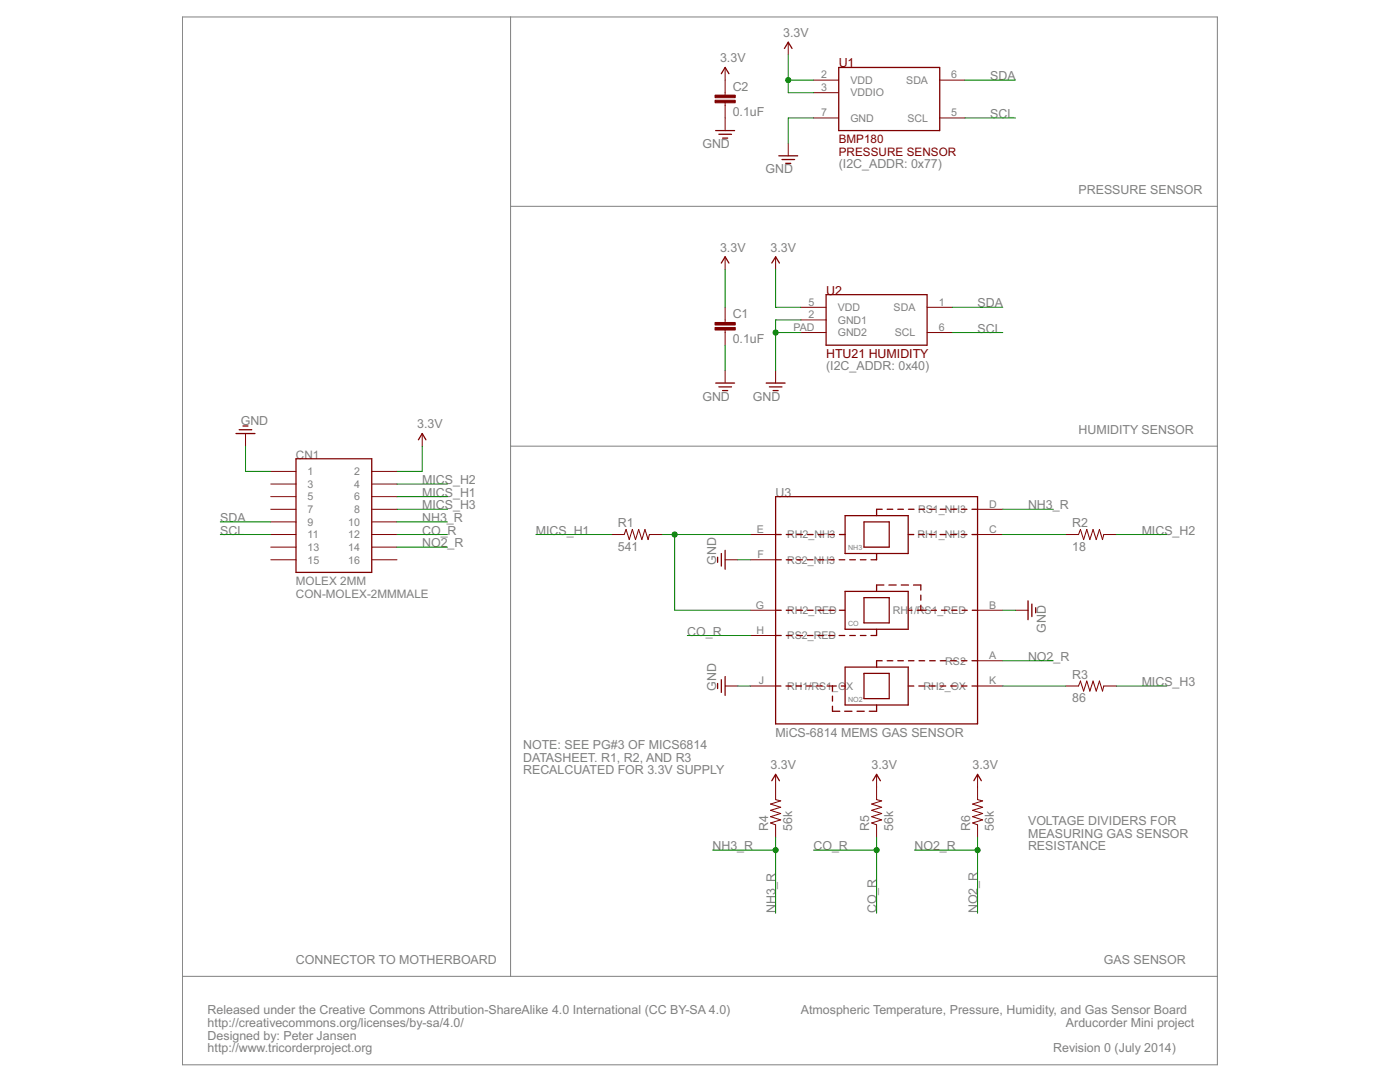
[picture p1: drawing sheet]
<?xml version="1.0" encoding="utf-8"?>
<!DOCTYPE eagle SYSTEM "eagle.dtd">
<eagle version="6.5.0">
<drawing>
<settings>
<setting alwaysvectorfont="no"/>
<setting verticaltext="up"/>
</settings>
<grid distance="0.1" unitdist="inch" unit="inch" style="lines" multiple="1" display="yes" altdistance="0.01" altunitdist="inch" altunit="inch"/>
<schematic xreflabel="%F%N/%S.%C%R" xrefpart="/%S.%C%R">
<libraries>
<library name="notes_mark5">
<symbols>
<symbol name="GND">
<wire x1="-1.905" y1="0" x2="1.905" y2="0" width="0.254" layer="94"/>
<wire x1="-1.27" y1="-0.762" x2="1.27" y2="-0.762" width="0.254" layer="94"/>
<wire x1="-0.508" y1="-1.524" x2="0.508" y2="-1.524" width="0.254" layer="94"/>
<text x="-4.572" y="-3.556" size="1.778" layer="96">&gt;VALUE</text>
<pin name="GND" x="0" y="2.54" visible="off" length="short" direction="sup" rot="R270"/>
</symbol>
<symbol name="3.3V">
<wire x1="0.762" y1="1.27" x2="0" y2="2.54" width="0.254" layer="94"/>
<wire x1="0" y1="2.54" x2="-0.762" y2="1.27" width="0.254" layer="94"/>
<text x="-1.016" y="3.556" size="1.778" layer="96">&gt;VALUE</text>
<pin name="3.3V" x="0" y="0" visible="off" length="short" direction="sup" rot="R90"/>
</symbol>
</symbols>
<devicesets>
<deviceset name="GND" prefix="GND">
<gates>
<gate name="1" symbol="GND" x="0" y="0"/>
</gates>
<devices>
<device name="">
<technologies>
<technology name=""/>
</technologies>
</device>
</devices>
</deviceset>
<deviceset name="3.3V" prefix="P+">
<gates>
<gate name="G$1" symbol="3.3V" x="0" y="0"/>
</gates>
<devices>
<device name="">
<technologies>
<technology name=""/>
</technologies>
</device>
</devices>
</deviceset>
</devicesets>
</library>
<library name="notes_mark5a">
<symbols>
<symbol name="GND">
<wire x1="-1.905" y1="0" x2="1.905" y2="0" width="0.254" layer="94"/>
<wire x1="-1.27" y1="-0.762" x2="1.27" y2="-0.762" width="0.254" layer="94"/>
<wire x1="-0.508" y1="-1.524" x2="0.508" y2="-1.524" width="0.254" layer="94"/>
<text x="-4.572" y="-3.556" size="1.778" layer="96">&gt;VALUE</text>
<pin name="GND" x="0" y="2.54" visible="off" length="short" direction="sup" rot="R270"/>
</symbol>
<symbol name="3.3V">
<wire x1="0.762" y1="1.27" x2="0" y2="2.54" width="0.254" layer="94"/>
<wire x1="0" y1="2.54" x2="-0.762" y2="1.27" width="0.254" layer="94"/>
<text x="-1.016" y="3.556" size="1.778" layer="96">&gt;VALUE</text>
<pin name="3.3V" x="0" y="0" visible="off" length="short" direction="sup" rot="R90"/>
</symbol>
<symbol name="RESISTOR">
<wire x1="-2.54" y1="0" x2="-2.159" y2="1.016" width="0.1524" layer="94"/>
<wire x1="-2.159" y1="1.016" x2="-1.524" y2="-1.016" width="0.1524" layer="94"/>
<wire x1="-1.524" y1="-1.016" x2="-0.889" y2="1.016" width="0.1524" layer="94"/>
<wire x1="-0.889" y1="1.016" x2="-0.254" y2="-1.016" width="0.1524" layer="94"/>
<wire x1="-0.254" y1="-1.016" x2="0.381" y2="1.016" width="0.1524" layer="94"/>
<wire x1="0.381" y1="1.016" x2="1.016" y2="-1.016" width="0.1524" layer="94"/>
<wire x1="1.016" y1="-1.016" x2="1.651" y2="1.016" width="0.1524" layer="94"/>
<wire x1="1.651" y1="1.016" x2="2.286" y2="-1.016" width="0.1524" layer="94"/>
<wire x1="2.286" y1="-1.016" x2="2.54" y2="0" width="0.1524" layer="94"/>
<text x="-3.81" y="1.4986" size="1.778" layer="95">&gt;NAME</text>
<text x="-3.81" y="-3.302" size="1.778" layer="96">&gt;VALUE</text>
<pin name="2" x="5.08" y="0" visible="off" length="short" direction="pas" swaplevel="1" rot="R180"/>
<pin name="1" x="-5.08" y="0" visible="off" length="short" direction="pas" swaplevel="1"/>
</symbol>
<symbol name="CAP">
<wire x1="0" y1="2.54" x2="0" y2="2.032" width="0.1524" layer="94"/>
<wire x1="0" y1="0" x2="0" y2="0.508" width="0.1524" layer="94"/>
<text x="1.524" y="2.921" size="1.778" layer="95">&gt;NAME</text>
<text x="1.524" y="-2.159" size="1.778" layer="96">&gt;VALUE</text>
<rectangle x1="-2.032" y1="0.508" x2="2.032" y2="1.016" layer="94"/>
<rectangle x1="-2.032" y1="1.524" x2="2.032" y2="2.032" layer="94"/>
<pin name="1" x="0" y="5.08" visible="off" length="short" direction="pas" swaplevel="1" rot="R270"/>
<pin name="2" x="0" y="-2.54" visible="off" length="short" direction="pas" swaplevel="1" rot="R90"/>
</symbol>
<symbol name="MICS-6814">
<pin name="RH2_NH3" x="-25.4" y="15.24" length="middle"/>
<pin name="RS2_NH3" x="-25.4" y="10.16" length="middle"/>
<pin name="RH2_RED" x="-25.4" y="0" length="middle"/>
<pin name="RS2_RED" x="-25.4" y="-5.08" length="middle"/>
<pin name="RH1/RS1_OX" x="-25.4" y="-15.24" length="middle"/>
<pin name="RS1_NH3" x="25.4" y="20.32" length="middle" rot="R180"/>
<pin name="RH1_NH3" x="25.4" y="15.24" length="middle" rot="R180"/>
<pin name="RH1/RS1_RED" x="25.4" y="0" length="middle" rot="R180"/>
<pin name="RS2" x="25.4" y="-10.16" length="middle" rot="R180"/>
<pin name="RH2_OX" x="25.4" y="-15.24" length="middle" rot="R180"/>
<wire x1="-2.54" y1="2.54" x2="-2.54" y2="-2.54" width="0.254" layer="94"/>
<wire x1="-2.54" y1="-2.54" x2="2.54" y2="-2.54" width="0.254" layer="94"/>
<wire x1="2.54" y1="-2.54" x2="2.54" y2="2.54" width="0.254" layer="94"/>
<wire x1="2.54" y1="2.54" x2="-2.54" y2="2.54" width="0.254" layer="94"/>
<wire x1="-6.35" y1="3.81" x2="-6.35" y2="-3.81" width="0.254" layer="94"/>
<wire x1="-6.35" y1="-3.81" x2="6.35" y2="-3.81" width="0.254" layer="94"/>
<wire x1="6.35" y1="-3.81" x2="6.35" y2="3.81" width="0.254" layer="94"/>
<wire x1="6.35" y1="3.81" x2="-6.35" y2="3.81" width="0.254" layer="94"/>
<wire x1="-2.54" y1="17.78" x2="-2.54" y2="12.7" width="0.254" layer="94"/>
<wire x1="-2.54" y1="12.7" x2="2.54" y2="12.7" width="0.254" layer="94"/>
<wire x1="2.54" y1="12.7" x2="2.54" y2="17.78" width="0.254" layer="94"/>
<wire x1="2.54" y1="17.78" x2="-2.54" y2="17.78" width="0.254" layer="94"/>
<wire x1="-6.35" y1="19.05" x2="-6.35" y2="11.43" width="0.254" layer="94"/>
<wire x1="-6.35" y1="11.43" x2="6.35" y2="11.43" width="0.254" layer="94"/>
<wire x1="6.35" y1="11.43" x2="6.35" y2="19.05" width="0.254" layer="94"/>
<wire x1="6.35" y1="19.05" x2="-6.35" y2="19.05" width="0.254" layer="94"/>
<wire x1="-2.54" y1="-12.7" x2="-2.54" y2="-17.78" width="0.254" layer="94"/>
<wire x1="-2.54" y1="-17.78" x2="2.54" y2="-17.78" width="0.254" layer="94"/>
<wire x1="2.54" y1="-17.78" x2="2.54" y2="-12.7" width="0.254" layer="94"/>
<wire x1="2.54" y1="-12.7" x2="-2.54" y2="-12.7" width="0.254" layer="94"/>
<wire x1="-6.35" y1="-11.43" x2="-6.35" y2="-19.05" width="0.254" layer="94"/>
<wire x1="-6.35" y1="-19.05" x2="6.35" y2="-19.05" width="0.254" layer="94"/>
<wire x1="6.35" y1="-19.05" x2="6.35" y2="-11.43" width="0.254" layer="94"/>
<wire x1="6.35" y1="-11.43" x2="-6.35" y2="-11.43" width="0.254" layer="94"/>
<wire x1="-20.32" y1="22.86" x2="-20.32" y2="-22.86" width="0.254" layer="94"/>
<wire x1="-20.32" y1="-22.86" x2="20.32" y2="-22.86" width="0.254" layer="94"/>
<wire x1="20.32" y1="-22.86" x2="20.32" y2="22.86" width="0.254" layer="94"/>
<wire x1="20.32" y1="22.86" x2="-20.32" y2="22.86" width="0.254" layer="94"/>
<wire x1="-20.32" y1="15.24" x2="-6.35" y2="15.24" width="0.254" layer="94" style="shortdash"/>
<wire x1="-20.32" y1="10.16" x2="0" y2="10.16" width="0.254" layer="94" style="shortdash"/>
<wire x1="0" y1="10.16" x2="0" y2="11.43" width="0.254" layer="94"/>
<wire x1="20.32" y1="15.24" x2="6.35" y2="15.24" width="0.254" layer="94" style="shortdash"/>
<wire x1="20.32" y1="20.32" x2="0" y2="20.32" width="0.254" layer="94" style="shortdash"/>
<wire x1="0" y1="20.32" x2="0" y2="19.05" width="0.254" layer="94"/>
<wire x1="-20.32" y1="0" x2="-6.35" y2="0" width="0.254" layer="94" style="shortdash"/>
<wire x1="-20.32" y1="-5.08" x2="0" y2="-5.08" width="0.254" layer="94" style="shortdash"/>
<wire x1="0" y1="-5.08" x2="0" y2="-3.81" width="0.254" layer="94"/>
<wire x1="20.32" y1="0" x2="8.89" y2="0" width="0.254" layer="94" style="shortdash"/>
<wire x1="8.89" y1="0" x2="6.35" y2="0" width="0.254" layer="94" style="shortdash"/>
<wire x1="0" y1="3.81" x2="0" y2="5.08" width="0.254" layer="94"/>
<wire x1="0" y1="5.08" x2="8.89" y2="5.08" width="0.254" layer="94" style="shortdash"/>
<wire x1="8.89" y1="5.08" x2="8.89" y2="0" width="0.254" layer="94" style="shortdash"/>
<wire x1="-20.32" y1="-15.24" x2="-8.89" y2="-15.24" width="0.254" layer="94" style="shortdash"/>
<wire x1="-8.89" y1="-15.24" x2="-6.35" y2="-15.24" width="0.254" layer="94" style="shortdash"/>
<wire x1="0" y1="-11.43" x2="0" y2="-10.16" width="0.254" layer="94"/>
<wire x1="0" y1="-10.16" x2="20.32" y2="-10.16" width="0.254" layer="94" style="shortdash"/>
<wire x1="6.35" y1="-15.24" x2="20.32" y2="-15.24" width="0.254" layer="94" style="shortdash"/>
<wire x1="0" y1="-19.05" x2="0" y2="-20.32" width="0.254" layer="94"/>
<wire x1="0" y1="-20.32" x2="-8.89" y2="-20.32" width="0.254" layer="94" style="shortdash"/>
<wire x1="-8.89" y1="-20.32" x2="-8.89" y2="-15.24" width="0.254" layer="94" style="shortdash"/>
<text x="-5.715" y="12.065" size="1.016" layer="97">NH3</text>
<text x="-5.715" y="-3.175" size="1.016" layer="97">CO</text>
<text x="-5.715" y="-18.415" size="1.016" layer="97">NO2</text>
<text x="-20.32" y="-25.4" size="1.778" layer="97">MiCS-6814 MEMS GAS SENSOR</text>
<text x="-20.32" y="22.86" size="1.778" layer="95">&gt;NAME</text>
</symbol>
<symbol name="HTU21D">
<pin name="VDD" x="-15.24" y="2.54" length="middle"/>
<pin name="GND2" x="-15.24" y="-2.54" length="middle"/>
<pin name="SDA" x="15.24" y="2.54" length="middle" rot="R180"/>
<pin name="SCL" x="15.24" y="-2.54" length="middle" rot="R180"/>
<wire x1="-10.16" y1="5.08" x2="-10.16" y2="-5.08" width="0.254" layer="94"/>
<wire x1="-10.16" y1="-5.08" x2="10.16" y2="-5.08" width="0.254" layer="94"/>
<wire x1="10.16" y1="-5.08" x2="10.16" y2="5.08" width="0.254" layer="94"/>
<wire x1="10.16" y1="5.08" x2="-10.16" y2="5.08" width="0.254" layer="94"/>
<text x="-10.16" y="5.08" size="1.778" layer="94">&gt;NAME</text>
<text x="-10.16" y="-7.62" size="1.778" layer="94">HTU21 HUMIDITY</text>
<pin name="GND1" x="-15.24" y="0" length="middle"/>
</symbol>
<symbol name="BMP180">
<pin name="VDD" x="-15.24" y="5.08" length="middle"/>
<pin name="VDDIO" x="-15.24" y="2.54" length="middle"/>
<pin name="GND" x="-15.24" y="-2.54" length="middle"/>
<pin name="SDA" x="15.24" y="5.08" length="middle" rot="R180"/>
<pin name="SCL" x="15.24" y="-2.54" length="middle" rot="R180"/>
<wire x1="-10.16" y1="7.62" x2="-10.16" y2="-5.08" width="0.254" layer="94"/>
<wire x1="-10.16" y1="-5.08" x2="10.16" y2="-5.08" width="0.254" layer="94"/>
<wire x1="10.16" y1="-5.08" x2="10.16" y2="7.62" width="0.254" layer="94"/>
<wire x1="10.16" y1="7.62" x2="-10.16" y2="7.62" width="0.254" layer="94"/>
<text x="-10.16" y="7.62" size="1.778" layer="94">&gt;NAME</text>
<text x="-10.16" y="-7.62" size="1.6764" layer="94">BMP180</text>
<text x="-10.16" y="-10.16" size="1.6764" layer="94">PRESSURE SENSOR</text>
</symbol>
</symbols>
<devicesets>
<deviceset name="GND" prefix="GND">
<gates>
<gate name="1" symbol="GND" x="0" y="0"/>
</gates>
<devices>
<device name="">
<technologies>
<technology name=""/>
</technologies>
</device>
</devices>
</deviceset>
<deviceset name="3.3V" prefix="P+">
<gates>
<gate name="G$1" symbol="3.3V" x="0" y="0"/>
</gates>
<devices>
<device name="">
<technologies>
<technology name=""/>
</technologies>
</device>
</devices>
</deviceset>
<deviceset name="RESISTOR" prefix="R" uservalue="yes">
<gates>
<gate name="G$1" symbol="RESISTOR" x="0" y="0"/>
</gates>
<devices>
<device name="0603" package="0603">
<connects>
<connect gate="G$1" pin="1" pad="1"/>
<connect gate="G$1" pin="2" pad="2"/>
</connects>
<technologies>
<technology name=""/>
</technologies>
</device>
<device name="0402" package="C0402">
<connects>
<connect gate="G$1" pin="1" pad="1"/>
<connect gate="G$1" pin="2" pad="2"/>
</connects>
<technologies>
<technology name=""/>
</technologies>
</device>
<device name="0805" package="0805">
<connects>
<connect gate="G$1" pin="1" pad="1"/>
<connect gate="G$1" pin="2" pad="2"/>
</connects>
<technologies>
<technology name=""/>
</technologies>
</device>
</devices>
</deviceset>
<deviceset name="CAP" prefix="C" uservalue="yes">
<gates>
<gate name="G$1" symbol="CAP" x="0" y="0"/>
</gates>
<devices>
<device name="0603" package="0603">
<connects>
<connect gate="G$1" pin="1" pad="1"/>
<connect gate="G$1" pin="2" pad="2"/>
</connects>
<technologies>
<technology name=""/>
</technologies>
</device>
<device name="0402" package="C0402">
<connects>
<connect gate="G$1" pin="1" pad="1"/>
<connect gate="G$1" pin="2" pad="2"/>
</connects>
<technologies>
<technology name=""/>
</technologies>
</device>
<device name="0805" package="0805">
<connects>
<connect gate="G$1" pin="1" pad="1"/>
<connect gate="G$1" pin="2" pad="2"/>
</connects>
<technologies>
<technology name=""/>
</technologies>
</device>
</devices>
</deviceset>
<deviceset name="MICS-6814">
<gates>
<gate name="G$1" symbol="MICS-6814" x="0" y="0"/>
</gates>
<devices>
<device name="" package="MICS-6814">
<connects>
<connect gate="G$1" pin="RH1/RS1_OX" pad="J"/>
<connect gate="G$1" pin="RH1/RS1_RED" pad="B"/>
<connect gate="G$1" pin="RH1_NH3" pad="C"/>
<connect gate="G$1" pin="RH2_NH3" pad="E"/>
<connect gate="G$1" pin="RH2_OX" pad="K"/>
<connect gate="G$1" pin="RH2_RED" pad="G"/>
<connect gate="G$1" pin="RS1_NH3" pad="D"/>
<connect gate="G$1" pin="RS2" pad="A"/>
<connect gate="G$1" pin="RS2_NH3" pad="F"/>
<connect gate="G$1" pin="RS2_RED" pad="H"/>
</connects>
<technologies>
<technology name=""/>
</technologies>
</device>
</devices>
</deviceset>
<deviceset name="HTU21D">
<gates>
<gate name="G$1" symbol="HTU21D" x="0" y="0"/>
</gates>
<devices>
<device name="" package="HTU21D">
<connects>
<connect gate="G$1" pin="GND1" pad="2"/>
<connect gate="G$1" pin="GND2" pad="PAD"/>
<connect gate="G$1" pin="SCL" pad="6"/>
<connect gate="G$1" pin="SDA" pad="1"/>
<connect gate="G$1" pin="VDD" pad="5"/>
</connects>
<technologies>
<technology name=""/>
</technologies>
</device>
</devices>
</deviceset>
<deviceset name="BMP180">
<gates>
<gate name="G$1" symbol="BMP180" x="0" y="0"/>
</gates>
<devices>
<device name="" package="BMP180">
<connects>
<connect gate="G$1" pin="GND" pad="7"/>
<connect gate="G$1" pin="SCL" pad="5"/>
<connect gate="G$1" pin="SDA" pad="6"/>
<connect gate="G$1" pin="VDD" pad="2"/>
<connect gate="G$1" pin="VDDIO" pad="3"/>
</connects>
<technologies>
<technology name=""/>
</technologies>
</device>
</devices>
</deviceset>
</devicesets>
</library>
<library name="notes-arducorder-mini">
<symbols>
<symbol name="CON-MOLEX-2MM-16PIN">
<pin name="1" x="-12.7" y="10.16" visible="pin" length="middle"/>
<pin name="2" x="12.7" y="10.16" visible="pin" length="middle" rot="R180"/>
<pin name="3" x="-12.7" y="7.62" visible="pin" length="middle"/>
<pin name="4" x="12.7" y="7.62" visible="pin" length="middle" rot="R180"/>
<pin name="5" x="-12.7" y="5.08" visible="pin" length="middle"/>
<pin name="6" x="12.7" y="5.08" visible="pin" length="middle" rot="R180"/>
<pin name="7" x="-12.7" y="2.54" visible="pin" length="middle"/>
<pin name="8" x="12.7" y="2.54" visible="pin" length="middle" rot="R180"/>
<pin name="9" x="-12.7" y="0" visible="pin" length="middle"/>
<pin name="10" x="12.7" y="0" visible="pin" length="middle" rot="R180"/>
<pin name="11" x="-12.7" y="-2.54" visible="pin" length="middle"/>
<pin name="12" x="12.7" y="-2.54" visible="pin" length="middle" rot="R180"/>
<pin name="13" x="-12.7" y="-5.08" visible="pin" length="middle"/>
<pin name="14" x="12.7" y="-5.08" visible="pin" length="middle" rot="R180"/>
<pin name="15" x="-12.7" y="-7.62" visible="pin" length="middle"/>
<pin name="16" x="12.7" y="-7.62" visible="pin" length="middle" rot="R180"/>
<wire x1="-7.62" y1="12.7" x2="-7.62" y2="-10.16" width="0.254" layer="94"/>
<wire x1="-7.62" y1="-10.16" x2="7.62" y2="-10.16" width="0.254" layer="94"/>
<wire x1="7.62" y1="-10.16" x2="7.62" y2="12.7" width="0.254" layer="94"/>
<wire x1="7.62" y1="12.7" x2="-7.62" y2="12.7" width="0.254" layer="94"/>
<text x="-7.62" y="12.7" size="1.6764" layer="95">&gt;NAME</text>
<text x="-7.62" y="-12.7" size="1.6764" layer="97">MOLEX 2MM</text>
<text x="-7.62" y="-15.24" size="1.6764" layer="96">&gt;VALUE</text>
</symbol>
</symbols>
<devicesets>
<deviceset name="CON-MOLEX-2MM">
<gates>
<gate name="G$1" symbol="CON-MOLEX-2MM-16PIN" x="0" y="0"/>
</gates>
<devices>
<device name="FEMALE_RA" package="MOLEX-87368-1624">
<connects>
<connect gate="G$1" pin="1" pad="1"/>
<connect gate="G$1" pin="10" pad="10"/>
<connect gate="G$1" pin="11" pad="11"/>
<connect gate="G$1" pin="12" pad="12"/>
<connect gate="G$1" pin="13" pad="13"/>
<connect gate="G$1" pin="14" pad="14"/>
<connect gate="G$1" pin="15" pad="15"/>
<connect gate="G$1" pin="16" pad="16"/>
<connect gate="G$1" pin="2" pad="2"/>
<connect gate="G$1" pin="3" pad="3"/>
<connect gate="G$1" pin="4" pad="4"/>
<connect gate="G$1" pin="5" pad="5"/>
<connect gate="G$1" pin="6" pad="6"/>
<connect gate="G$1" pin="7" pad="7"/>
<connect gate="G$1" pin="8" pad="8"/>
<connect gate="G$1" pin="9" pad="9"/>
</connects>
<technologies>
<technology name=""/>
</technologies>
</device>
<device name="MALE" package="MOLEX-0877591650">
<connects>
<connect gate="G$1" pin="1" pad="1"/>
<connect gate="G$1" pin="10" pad="10"/>
<connect gate="G$1" pin="11" pad="11"/>
<connect gate="G$1" pin="12" pad="12"/>
<connect gate="G$1" pin="13" pad="13"/>
<connect gate="G$1" pin="14" pad="14"/>
<connect gate="G$1" pin="15" pad="15"/>
<connect gate="G$1" pin="16" pad="16"/>
<connect gate="G$1" pin="2" pad="2"/>
<connect gate="G$1" pin="3" pad="3"/>
<connect gate="G$1" pin="4" pad="4"/>
<connect gate="G$1" pin="5" pad="5"/>
<connect gate="G$1" pin="6" pad="6"/>
<connect gate="G$1" pin="7" pad="7"/>
<connect gate="G$1" pin="8" pad="8"/>
<connect gate="G$1" pin="9" pad="9"/>
</connects>
<technologies>
<technology name=""/>
</technologies>
</device>
<device name="FEMALE" package="MOLEX-0791091007">
<connects>
<connect gate="G$1" pin="1" pad="1"/>
<connect gate="G$1" pin="10" pad="10"/>
<connect gate="G$1" pin="11" pad="11"/>
<connect gate="G$1" pin="12" pad="12"/>
<connect gate="G$1" pin="13" pad="13"/>
<connect gate="G$1" pin="14" pad="14"/>
<connect gate="G$1" pin="15" pad="15"/>
<connect gate="G$1" pin="16" pad="16"/>
<connect gate="G$1" pin="2" pad="2"/>
<connect gate="G$1" pin="3" pad="3"/>
<connect gate="G$1" pin="4" pad="4"/>
<connect gate="G$1" pin="5" pad="5"/>
<connect gate="G$1" pin="6" pad="6"/>
<connect gate="G$1" pin="7" pad="7"/>
<connect gate="G$1" pin="8" pad="8"/>
<connect gate="G$1" pin="9" pad="9"/>
</connects>
<technologies>
<technology name=""/>
</technologies>
</device>
</devices>
</deviceset>
</devicesets>
</library>
</libraries>
<attributes>
</attributes>
<variantdefs>
</variantdefs>
<classes>
<class number="0" name="default" width="0" drill="0">
</class>
<class number="1" name="supply" width="0.1778" drill="0">
</class>
<class number="2" name="analog" width="0" drill="0">
</class>
<class number="3" name="usbvcc" width="0.6096" drill="0.508">
<clearance class="0" value="0.2032"/>
<clearance class="3" value="0.254"/>
</class>
<class number="5" name="USB" width="0.1397" drill="0">
</class>
</classes>
<parts>
<part name="P+9" library="notes_mark5" deviceset="3.3V" device=""/>
<part name="GND15" library="notes_mark5" deviceset="GND" device=""/>
<part name="U3" library="notes_mark5a" deviceset="MICS-6814" device=""/>
<part name="GND84" library="notes_mark5a" deviceset="GND" device=""/>
<part name="GND85" library="notes_mark5a" deviceset="GND" device=""/>
<part name="GND86" library="notes_mark5a" deviceset="GND" device=""/>
<part name="P+36" library="notes_mark5a" deviceset="3.3V" device=""/>
<part name="P+39" library="notes_mark5a" deviceset="3.3V" device=""/>
<part name="P+40" library="notes_mark5a" deviceset="3.3V" device=""/>
<part name="U2" library="notes_mark5a" deviceset="HTU21D" device=""/>
<part name="U1" library="notes_mark5a" deviceset="BMP180" device=""/>
<part name="P+46" library="notes_mark5a" deviceset="3.3V" device=""/>
<part name="GND101" library="notes_mark5a" deviceset="GND" device=""/>
<part name="P+47" library="notes_mark5a" deviceset="3.3V" device=""/>
<part name="GND16" library="notes_mark5a" deviceset="GND" device=""/>
<part name="C2" library="notes_mark5a" deviceset="CAP" device="0603" value="0.1uF"/>
<part name="P+14" library="notes_mark5a" deviceset="3.3V" device=""/>
<part name="GND29" library="notes_mark5a" deviceset="GND" device=""/>
<part name="CN1" library="notes-arducorder-mini" deviceset="CON-MOLEX-2MM" device="MALE"/>
<part name="GND31" library="notes_mark5a" deviceset="GND" device=""/>
<part name="P+17" library="notes_mark5a" deviceset="3.3V" device=""/>
<part name="R1" library="notes_mark5a" deviceset="RESISTOR" device="0603" value="541"/>
<part name="R2" library="notes_mark5a" deviceset="RESISTOR" device="0603" value="18"/>
<part name="R3" library="notes_mark5a" deviceset="RESISTOR" device="0603" value="86"/>
<part name="R4" library="notes_mark5a" deviceset="RESISTOR" device="0603" value="56k"/>
<part name="R5" library="notes_mark5a" deviceset="RESISTOR" device="0603" value="56k"/>
<part name="R6" library="notes_mark5a" deviceset="RESISTOR" device="0603" value="56k"/>
<part name="C1" library="notes_mark5a" deviceset="CAP" device="0603" value="0.1uF"/>
</parts>
<sheets>
<sheet>
<plain>
<text x="27.94" y="55.88" size="1.778" layer="97">(I2C_ADDR: 0x77)</text>
<text x="66.04" y="-76.2" size="1.778" layer="97">VOLTAGE DIVIDERS FOR</text>
<text x="66.04" y="-78.74" size="1.778" layer="97">MEASURING GAS SENSOR</text>
<text x="66.04" y="-81.28" size="1.778" layer="97">RESISTANCE</text>
<text x="25.4" y="15.24" size="1.778" layer="97">(I2C_ADDR: 0x40)</text>
<text x="-99.06" y="-114.3" size="1.778" layer="97">Released under the Creative Commons Attribution-ShareAlike 4.0 International (CC BY-SA 4.0)</text>
<text x="-99.06" y="-116.84" size="1.778" layer="97">http://creativecommons.org/licenses/by-sa/4.0/</text>
<text x="-99.06" y="-119.38" size="1.778" layer="97">Designed by: Peter Jansen</text>
<text x="-99.06" y="-121.92" size="1.778" layer="97">http://www.tricorderproject.org </text>
<text x="71.12" y="-121.92" size="1.778" layer="97">Revision 0 (July 2014)</text>
<text x="73.66" y="-116.84" size="1.778" layer="97">Arducorder Mini project</text>
<text x="20.32" y="-114.3" size="1.778" layer="97">Atmospheric Temperature, Pressure, Humidity, and Gas Sensor Board</text>
<wire x1="-104.14" y1="-106.68" x2="-104.14" y2="-124.46" width="0.1524" layer="97"/>
<wire x1="-104.14" y1="-124.46" x2="104.14" y2="-124.46" width="0.1524" layer="97"/>
<wire x1="104.14" y1="-124.46" x2="104.14" y2="-106.68" width="0.1524" layer="97"/>
<wire x1="-104.14" y1="-106.68" x2="-38.1" y2="-106.68" width="0.1524" layer="97"/>
<wire x1="-38.1" y1="-106.68" x2="104.14" y2="-106.68" width="0.1524" layer="97"/>
<wire x1="104.14" y1="-106.68" x2="104.14" y2="0" width="0.1524" layer="97"/>
<wire x1="104.14" y1="0" x2="104.14" y2="48.26" width="0.1524" layer="97"/>
<wire x1="104.14" y1="48.26" x2="104.14" y2="86.36" width="0.1524" layer="97"/>
<wire x1="104.14" y1="86.36" x2="-38.1" y2="86.36" width="0.1524" layer="97"/>
<wire x1="-38.1" y1="86.36" x2="-104.14" y2="86.36" width="0.1524" layer="97"/>
<wire x1="-104.14" y1="86.36" x2="-104.14" y2="-106.68" width="0.1524" layer="97"/>
<wire x1="-38.1" y1="86.36" x2="-38.1" y2="48.26" width="0.1524" layer="97"/>
<wire x1="-38.1" y1="48.26" x2="-38.1" y2="0" width="0.1524" layer="97"/>
<wire x1="-38.1" y1="0" x2="-38.1" y2="-106.68" width="0.1524" layer="97"/>
<wire x1="-38.1" y1="0" x2="104.14" y2="0" width="0.1524" layer="97"/>
<wire x1="-38.1" y1="48.26" x2="104.14" y2="48.26" width="0.1524" layer="97"/>
<text x="-81.28" y="-104.14" size="1.778" layer="97">CONNECTOR TO MOTHERBOARD</text>
<text x="-35.56" y="-60.96" size="1.778" layer="97">NOTE: SEE PG#3 OF MICS6814</text>
<text x="-35.56" y="-63.5" size="1.778" layer="97">DATASHEET. R1, R2, AND R3</text>
<text x="-35.56" y="-66.04" size="1.778" layer="97">RECALCUATED FOR 3.3V SUPPLY</text>
<text x="81.28" y="-104.14" size="1.778" layer="97">GAS SENSOR</text>
<text x="76.2" y="2.54" size="1.778" layer="97">HUMIDITY SENSOR</text>
<text x="76.2" y="50.8" size="1.778" layer="97">PRESSURE SENSOR</text>
</plain>
<instances>
<instance part="P+9" gate="G$1" x="5.08" y="35.56"/>
<instance part="GND15" gate="1" x="5.08" y="12.7"/>
<instance part="U3" gate="G$1" x="35.56" y="-33.02"/>
<instance part="GND84" gate="1" x="5.08" y="-22.86" rot="R270"/>
<instance part="GND85" gate="1" x="5.08" y="-48.26" rot="R270"/>
<instance part="GND86" gate="1" x="66.04" y="-33.02" rot="R90"/>
<instance part="P+36" gate="G$1" x="15.24" y="-68.58"/>
<instance part="P+39" gate="G$1" x="35.56" y="-68.58"/>
<instance part="P+40" gate="G$1" x="55.88" y="-68.58"/>
<instance part="U2" gate="G$1" x="35.56" y="25.4"/>
<instance part="U1" gate="G$1" x="38.1" y="68.58"/>
<instance part="P+46" gate="G$1" x="15.24" y="35.56"/>
<instance part="GND101" gate="1" x="15.24" y="12.7"/>
<instance part="P+47" gate="G$1" x="17.78" y="78.74"/>
<instance part="GND16" gate="1" x="17.78" y="58.42"/>
<instance part="C2" gate="G$1" x="5.08" y="68.58"/>
<instance part="P+14" gate="G$1" x="5.08" y="73.66"/>
<instance part="GND29" gate="1" x="5.08" y="63.5"/>
<instance part="CN1" gate="G$1" x="-73.66" y="-15.24"/>
<instance part="GND31" gate="1" x="-91.44" y="2.54" rot="R180"/>
<instance part="P+17" gate="G$1" x="-55.88" y="0"/>
<instance part="R1" gate="G$1" x="-12.7" y="-17.78"/>
<instance part="R2" gate="G$1" x="78.74" y="-17.78"/>
<instance part="R3" gate="G$1" x="78.74" y="-48.26"/>
<instance part="R4" gate="G$1" x="15.24" y="-73.66" rot="R90"/>
<instance part="R5" gate="G$1" x="35.56" y="-73.66" rot="R90"/>
<instance part="R6" gate="G$1" x="55.88" y="-73.66" rot="R90"/>
<instance part="C1" gate="G$1" x="5.08" y="22.86"/>
</instances>
<busses>
</busses>
<nets>
<net name="GND" class="0">
<segment>
<wire x1="5.08" y1="20.32" x2="5.08" y2="15.24" width="0.1524" layer="91"/>
<pinref part="GND15" gate="1" pin="GND"/>
<pinref part="C1" gate="G$1" pin="2"/>
</segment>
<segment>
<pinref part="U3" gate="G$1" pin="RS2_NH3"/>
<wire x1="10.16" y1="-22.86" x2="7.62" y2="-22.86" width="0.1524" layer="91"/>
<pinref part="GND84" gate="1" pin="GND"/>
</segment>
<segment>
<pinref part="U3" gate="G$1" pin="RH1/RS1_OX"/>
<wire x1="10.16" y1="-48.26" x2="7.62" y2="-48.26" width="0.1524" layer="91"/>
<pinref part="GND85" gate="1" pin="GND"/>
</segment>
<segment>
<pinref part="U3" gate="G$1" pin="RH1/RS1_RED"/>
<wire x1="60.96" y1="-33.02" x2="63.5" y2="-33.02" width="0.1524" layer="91"/>
<pinref part="GND86" gate="1" pin="GND"/>
</segment>
<segment>
<pinref part="U2" gate="G$1" pin="GND1"/>
<wire x1="20.32" y1="25.4" x2="15.24" y2="25.4" width="0.1524" layer="91"/>
<wire x1="15.24" y1="25.4" x2="15.24" y2="22.86" width="0.1524" layer="91"/>
<pinref part="U2" gate="G$1" pin="GND2"/>
<wire x1="15.24" y1="22.86" x2="15.24" y2="15.24" width="0.1524" layer="91"/>
<wire x1="20.32" y1="22.86" x2="15.24" y2="22.86" width="0.1524" layer="91"/>
<junction x="15.24" y="22.86"/>
<pinref part="GND101" gate="1" pin="GND"/>
</segment>
<segment>
<pinref part="U1" gate="G$1" pin="GND"/>
<wire x1="22.86" y1="66.04" x2="17.78" y2="66.04" width="0.1524" layer="91"/>
<wire x1="17.78" y1="66.04" x2="17.78" y2="60.96" width="0.1524" layer="91"/>
<pinref part="GND16" gate="1" pin="GND"/>
</segment>
<segment>
<pinref part="C2" gate="G$1" pin="2"/>
<pinref part="GND29" gate="1" pin="GND"/>
</segment>
<segment>
<pinref part="CN1" gate="G$1" pin="1"/>
<wire x1="-86.36" y1="-5.08" x2="-91.44" y2="-5.08" width="0.1524" layer="91"/>
<wire x1="-91.44" y1="-5.08" x2="-91.44" y2="0" width="0.1524" layer="91"/>
<pinref part="GND31" gate="1" pin="GND"/>
</segment>
</net>
<net name="SDA" class="0">
<segment>
<pinref part="U2" gate="G$1" pin="SDA"/>
<wire x1="50.8" y1="27.94" x2="60.96" y2="27.94" width="0.1524" layer="91"/>
<label x="55.88" y="27.94" size="1.778" layer="95"/>
</segment>
<segment>
<pinref part="U1" gate="G$1" pin="SDA"/>
<wire x1="53.34" y1="73.66" x2="63.5" y2="73.66" width="0.1524" layer="91"/>
<label x="58.42" y="73.66" size="1.778" layer="95"/>
</segment>
<segment>
<pinref part="CN1" gate="G$1" pin="9"/>
<wire x1="-86.36" y1="-15.24" x2="-96.52" y2="-15.24" width="0.1524" layer="91"/>
<label x="-96.52" y="-15.24" size="1.778" layer="95"/>
</segment>
</net>
<net name="SCL" class="0">
<segment>
<pinref part="U2" gate="G$1" pin="SCL"/>
<wire x1="50.8" y1="22.86" x2="60.96" y2="22.86" width="0.1524" layer="91"/>
<label x="55.88" y="22.86" size="1.778" layer="95"/>
</segment>
<segment>
<pinref part="U1" gate="G$1" pin="SCL"/>
<wire x1="53.34" y1="66.04" x2="63.5" y2="66.04" width="0.1524" layer="91"/>
<label x="58.42" y="66.04" size="1.778" layer="95"/>
</segment>
<segment>
<pinref part="CN1" gate="G$1" pin="11"/>
<wire x1="-86.36" y1="-17.78" x2="-96.52" y2="-17.78" width="0.1524" layer="91"/>
<label x="-96.52" y="-17.78" size="1.778" layer="95"/>
</segment>
</net>
<net name="3.3V" class="0">
<segment>
<wire x1="5.08" y1="27.94" x2="5.08" y2="35.56" width="0.1524" layer="91"/>
<pinref part="P+9" gate="G$1" pin="3.3V"/>
<pinref part="C1" gate="G$1" pin="1"/>
</segment>
<segment>
<pinref part="U2" gate="G$1" pin="VDD"/>
<wire x1="20.32" y1="27.94" x2="15.24" y2="27.94" width="0.1524" layer="91"/>
<wire x1="15.24" y1="27.94" x2="15.24" y2="35.56" width="0.1524" layer="91"/>
<pinref part="P+46" gate="G$1" pin="3.3V"/>
</segment>
<segment>
<pinref part="U1" gate="G$1" pin="VDDIO"/>
<wire x1="22.86" y1="71.12" x2="17.78" y2="71.12" width="0.1524" layer="91"/>
<wire x1="17.78" y1="71.12" x2="17.78" y2="73.66" width="0.1524" layer="91"/>
<pinref part="U1" gate="G$1" pin="VDD"/>
<wire x1="17.78" y1="73.66" x2="17.78" y2="78.74" width="0.1524" layer="91"/>
<wire x1="22.86" y1="73.66" x2="17.78" y2="73.66" width="0.1524" layer="91"/>
<pinref part="P+47" gate="G$1" pin="3.3V"/>
<junction x="17.78" y="73.66"/>
</segment>
<segment>
<pinref part="C2" gate="G$1" pin="1"/>
<pinref part="P+14" gate="G$1" pin="3.3V"/>
</segment>
<segment>
<pinref part="CN1" gate="G$1" pin="2"/>
<wire x1="-60.96" y1="-5.08" x2="-55.88" y2="-5.08" width="0.1524" layer="91"/>
<wire x1="-55.88" y1="-5.08" x2="-55.88" y2="0" width="0.1524" layer="91"/>
<pinref part="P+17" gate="G$1" pin="3.3V"/>
</segment>
<segment>
<pinref part="P+36" gate="G$1" pin="3.3V"/>
<pinref part="R4" gate="G$1" pin="2"/>
</segment>
<segment>
<pinref part="P+39" gate="G$1" pin="3.3V"/>
<pinref part="R5" gate="G$1" pin="2"/>
</segment>
<segment>
<pinref part="P+40" gate="G$1" pin="3.3V"/>
<pinref part="R6" gate="G$1" pin="2"/>
</segment>
</net>
<net name="N$19" class="0">
<segment>
<pinref part="U3" gate="G$1" pin="RH2_NH3"/>
<wire x1="10.16" y1="-17.78" x2="-5.08" y2="-17.78" width="0.1524" layer="91"/>
<pinref part="U3" gate="G$1" pin="RH2_RED"/>
<wire x1="-5.08" y1="-17.78" x2="-7.62" y2="-17.78" width="0.1524" layer="91"/>
<wire x1="10.16" y1="-33.02" x2="-5.08" y2="-33.02" width="0.1524" layer="91"/>
<wire x1="-5.08" y1="-33.02" x2="-5.08" y2="-17.78" width="0.1524" layer="91"/>
<junction x="-5.08" y="-17.78"/>
<pinref part="R1" gate="G$1" pin="2"/>
</segment>
</net>
<net name="N$24" class="0">
<segment>
<pinref part="U3" gate="G$1" pin="RH1_NH3"/>
<wire x1="60.96" y1="-17.78" x2="73.66" y2="-17.78" width="0.1524" layer="91"/>
<pinref part="R2" gate="G$1" pin="1"/>
</segment>
</net>
<net name="N$25" class="0">
<segment>
<pinref part="U3" gate="G$1" pin="RH2_OX"/>
<wire x1="60.96" y1="-48.26" x2="73.66" y2="-48.26" width="0.1524" layer="91"/>
<pinref part="R3" gate="G$1" pin="1"/>
</segment>
</net>
<net name="CO_R" class="0">
<segment>
<pinref part="U3" gate="G$1" pin="RS2_RED"/>
<wire x1="10.16" y1="-38.1" x2="-2.54" y2="-38.1" width="0.1524" layer="91"/>
<label x="-2.54" y="-38.1" size="1.778" layer="95"/>
</segment>
<segment>
<wire x1="35.56" y1="-78.74" x2="35.56" y2="-81.28" width="0.1524" layer="91"/>
<wire x1="35.56" y1="-81.28" x2="35.56" y2="-93.98" width="0.1524" layer="91"/>
<wire x1="35.56" y1="-81.28" x2="22.86" y2="-81.28" width="0.1524" layer="91"/>
<label x="22.86" y="-81.28" size="1.778" layer="95"/>
<label x="35.56" y="-93.98" size="1.778" layer="95" rot="R90"/>
<junction x="35.56" y="-81.28"/>
<pinref part="R5" gate="G$1" pin="1"/>
</segment>
<segment>
<pinref part="CN1" gate="G$1" pin="12"/>
<wire x1="-60.96" y1="-17.78" x2="-50.8" y2="-17.78" width="0.1524" layer="91"/>
<label x="-55.88" y="-17.78" size="1.778" layer="95"/>
</segment>
</net>
<net name="NO2_R" class="0">
<segment>
<pinref part="U3" gate="G$1" pin="RS2"/>
<wire x1="60.96" y1="-43.18" x2="71.12" y2="-43.18" width="0.1524" layer="91"/>
<label x="66.04" y="-43.18" size="1.778" layer="95"/>
</segment>
<segment>
<wire x1="55.88" y1="-78.74" x2="55.88" y2="-81.28" width="0.1524" layer="91"/>
<wire x1="55.88" y1="-81.28" x2="55.88" y2="-93.98" width="0.1524" layer="91"/>
<wire x1="55.88" y1="-81.28" x2="43.18" y2="-81.28" width="0.1524" layer="91"/>
<label x="43.18" y="-81.28" size="1.778" layer="95"/>
<label x="55.88" y="-93.98" size="1.778" layer="95" rot="R90"/>
<junction x="55.88" y="-81.28"/>
<pinref part="R6" gate="G$1" pin="1"/>
</segment>
<segment>
<pinref part="CN1" gate="G$1" pin="14"/>
<wire x1="-60.96" y1="-20.32" x2="-50.8" y2="-20.32" width="0.1524" layer="91"/>
<label x="-55.88" y="-20.32" size="1.778" layer="95"/>
</segment>
</net>
<net name="NH3_R" class="0">
<segment>
<pinref part="U3" gate="G$1" pin="RS1_NH3"/>
<wire x1="60.96" y1="-12.7" x2="71.12" y2="-12.7" width="0.1524" layer="91"/>
<label x="66.04" y="-12.7" size="1.778" layer="95"/>
</segment>
<segment>
<wire x1="15.24" y1="-78.74" x2="15.24" y2="-81.28" width="0.1524" layer="91"/>
<wire x1="15.24" y1="-81.28" x2="15.24" y2="-93.98" width="0.1524" layer="91"/>
<wire x1="15.24" y1="-81.28" x2="2.54" y2="-81.28" width="0.1524" layer="91"/>
<label x="2.54" y="-81.28" size="1.778" layer="95"/>
<label x="15.24" y="-93.98" size="1.778" layer="95" rot="R90"/>
<junction x="15.24" y="-81.28"/>
<pinref part="R4" gate="G$1" pin="1"/>
</segment>
<segment>
<pinref part="CN1" gate="G$1" pin="10"/>
<wire x1="-60.96" y1="-15.24" x2="-50.8" y2="-15.24" width="0.1524" layer="91"/>
<label x="-55.88" y="-15.24" size="1.778" layer="95"/>
</segment>
</net>
<net name="MICS_H1" class="0">
<segment>
<wire x1="-17.78" y1="-17.78" x2="-33.02" y2="-17.78" width="0.1524" layer="91"/>
<label x="-33.02" y="-17.78" size="1.778" layer="95"/>
<pinref part="R1" gate="G$1" pin="1"/>
</segment>
<segment>
<pinref part="CN1" gate="G$1" pin="6"/>
<wire x1="-60.96" y1="-10.16" x2="-50.8" y2="-10.16" width="0.1524" layer="91"/>
<label x="-55.88" y="-10.16" size="1.778" layer="95"/>
</segment>
</net>
<net name="MICS_H2" class="0">
<segment>
<wire x1="83.82" y1="-17.78" x2="93.98" y2="-17.78" width="0.1524" layer="91"/>
<label x="88.9" y="-17.78" size="1.778" layer="95"/>
<pinref part="R2" gate="G$1" pin="2"/>
</segment>
<segment>
<pinref part="CN1" gate="G$1" pin="4"/>
<wire x1="-60.96" y1="-7.62" x2="-50.8" y2="-7.62" width="0.1524" layer="91"/>
<label x="-55.88" y="-7.62" size="1.778" layer="95"/>
</segment>
</net>
<net name="MICS_H3" class="0">
<segment>
<wire x1="83.82" y1="-48.26" x2="93.98" y2="-48.26" width="0.1524" layer="91"/>
<label x="88.9" y="-48.26" size="1.778" layer="95"/>
<pinref part="R3" gate="G$1" pin="2"/>
</segment>
<segment>
<pinref part="CN1" gate="G$1" pin="8"/>
<wire x1="-60.96" y1="-12.7" x2="-50.8" y2="-12.7" width="0.1524" layer="91"/>
<label x="-55.88" y="-12.7" size="1.778" layer="95"/>
</segment>
</net>
</nets>
</sheet>
</sheets>
</schematic>
</drawing>
</eagle>
